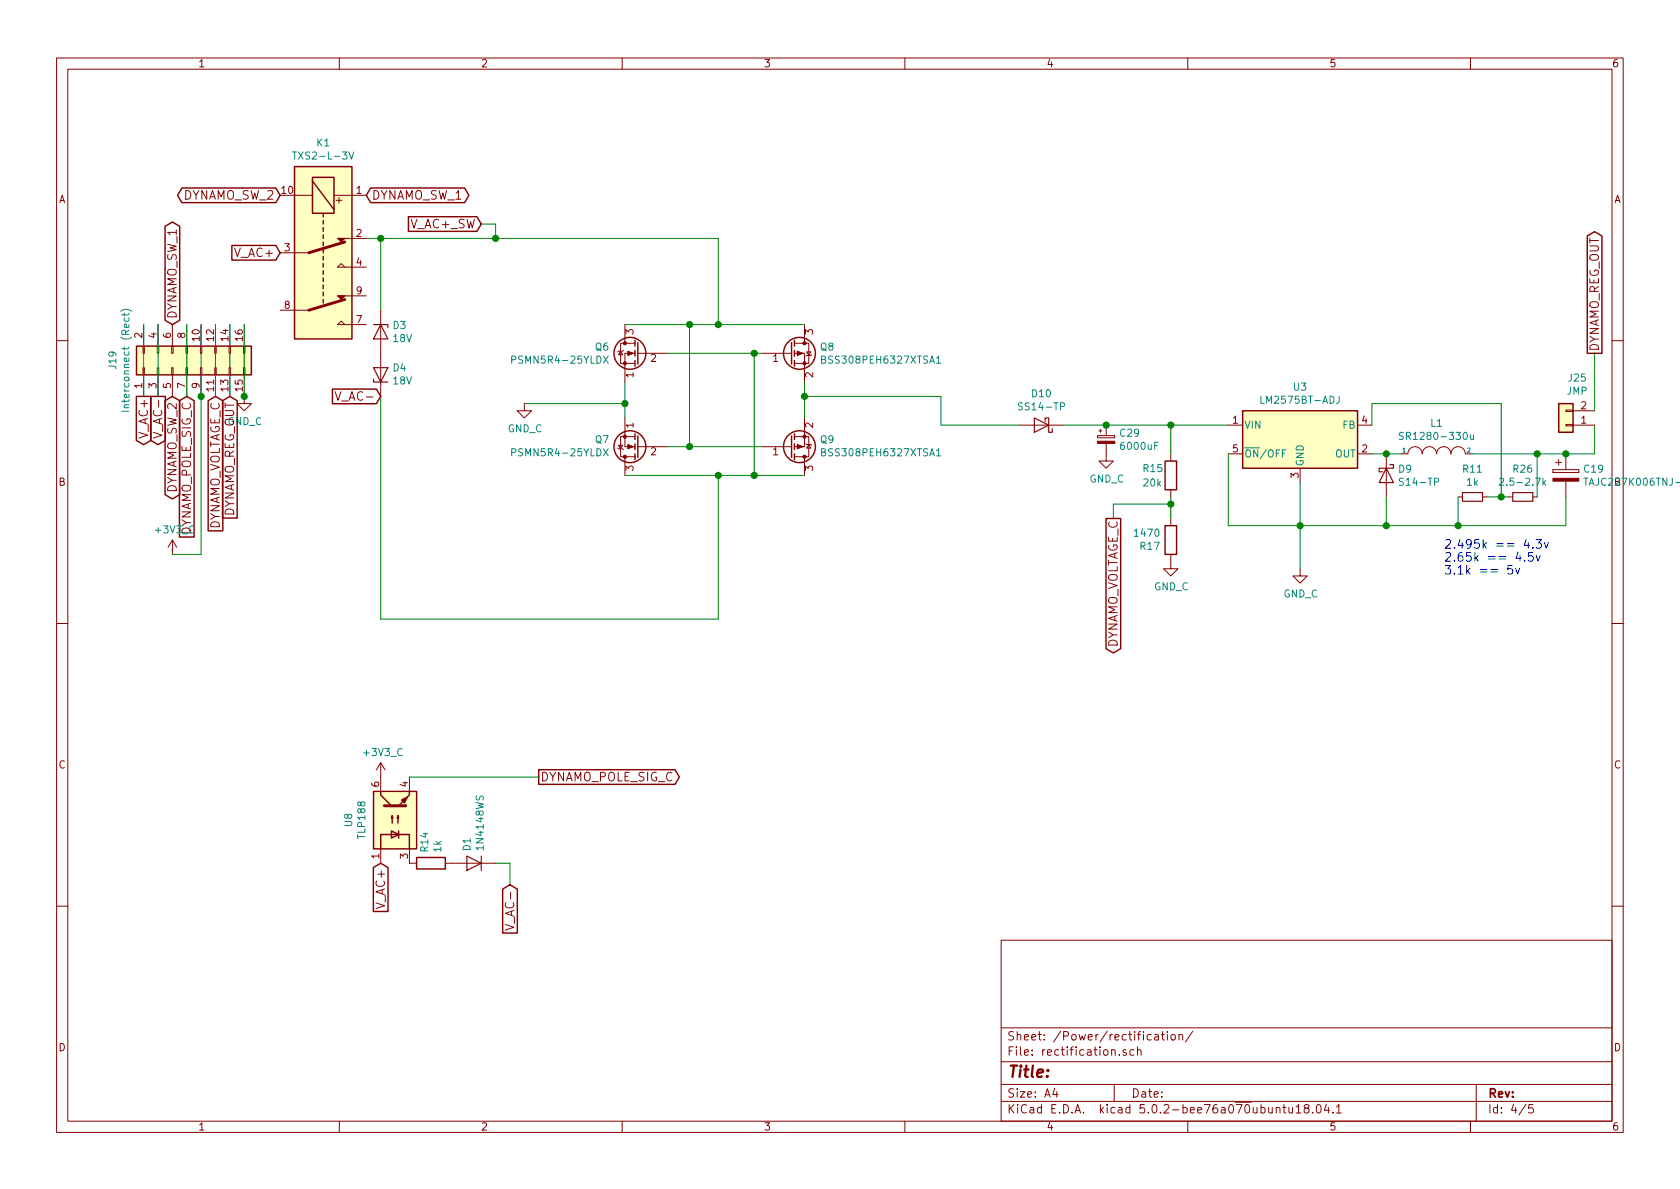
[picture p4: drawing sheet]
EESchema Schematic File Version 4
LIBS:maxwell-cache
EELAYER 26 0
EELAYER END
$Descr A4 11693 8268
encoding utf-8
Sheet 4 5
Title ""
Date ""
Rev ""
Comp ""
Comment1 ""
Comment2 ""
Comment3 ""
Comment4 ""
$EndDescr
$Comp
L Device:D_Zener D?
U 1 1
P 2650 2300
AR Path="/5A1FEBCF/5C78DDF7" Ref="D?"  Part="1" 
AR Path="/5A1FEBCF/5C7831A2/5C78DDF7" Ref="D3"  Part="1" 
F 0 "D3" V 2604 2379 50  0000 L CNN
F 1 "18V" V 2695 2379 50  0000 L CNN
F 2 "Diode_THT:D_DO-201AE_P15.24mm_Horizontal" H 2650 2300 50  0001 C CNN
F 3 "~" H 2650 2300 50  0001 C CNN
	1    2650 2300
	0    1    1    0   
$EndComp
$Comp
L Device:D_Zener D?
U 1 1
P 2650 2600
AR Path="/5A1FEBCF/5C78DDFE" Ref="D?"  Part="1" 
AR Path="/5A1FEBCF/5C7831A2/5C78DDFE" Ref="D4"  Part="1" 
F 0 "D4" V 2696 2521 50  0000 R CNN
F 1 "18V" V 2605 2521 50  0000 R CNN
F 2 "Diode_THT:D_DO-201AE_P15.24mm_Horizontal" H 2650 2600 50  0001 C CNN
F 3 "~" H 2650 2600 50  0001 C CNN
	1    2650 2600
	0    -1   -1   0   
$EndComp
Text GLabel 7750 3600 3    60   Output ~ 0
DYNAMO_VOLTAGE_C
$Comp
L maxwell-rescue:R-RESCUE-maxwell R?
U 1 1
P 8150 3300
AR Path="/5A1FEBCF/5C7ACBC0" Ref="R?"  Part="1" 
AR Path="/5A1FEBCF/5C7831A2/5C7ACBC0" Ref="R15"  Part="1" 
F 0 "R15" H 7950 3350 50  0000 L CNN
F 1 "20k" H 7950 3250 50  0000 L CNN
F 2 "coddingtonbear:0805_Milling" V 8080 3300 50  0001 C CNN
F 3 "" H 8150 3300 50  0001 C CNN
	1    8150 3300
	1    0    0    -1  
$EndComp
$Comp
L maxwell-rescue:R-RESCUE-maxwell R?
U 1 1
P 8150 3750
AR Path="/5A1FEBCF/5C7ACBC7" Ref="R?"  Part="1" 
AR Path="/5A1FEBCF/5C7831A2/5C7ACBC7" Ref="R17"  Part="1" 
F 0 "R17" H 8220 3796 50  0000 L CNN
F 1 "1470" H 8220 3705 50  0000 L CNN
F 2 "coddingtonbear:0805_Milling" V 8080 3750 50  0001 C CNN
F 3 "" H 8150 3750 50  0001 C CNN
	1    8150 3750
	-1   0    0    1   
$EndComp
Wire Wire Line
	2650 2750 2650 4300
$Comp
L Device:CP_Small C29
U 1 1
P 7700 3050
F 0 "C29" H 7788 3096 50  0000 L CNN
F 1 "6000uF" H 7788 3005 50  0000 L CNN
F 2 "coddingtonbear:JST_XH_B02B-XH-A_02x2.50mm_Straight_LargePads" H 7700 3050 50  0001 C CNN
F 3 "~" H 7700 3050 50  0001 C CNN
	1    7700 3050
	1    0    0    -1  
$EndComp
Text GLabel 1000 2750 3    60   Output ~ 0
V_AC+
Text GLabel 1100 2750 3    60   Output ~ 0
V_AC-
Text GLabel 1950 1750 0    60   Input ~ 0
V_AC+
Text GLabel 2650 2750 0    60   Input ~ 0
V_AC-
$Comp
L coddingtonbear:GND_C #PWR0166
U 1 1
P 8150 3900
F 0 "#PWR0166" H 8150 3650 50  0001 C CNN
F 1 "GND_C" H 8155 3727 50  0000 C CNN
F 2 "" H 8150 3900 50  0001 C CNN
F 3 "" H 8150 3900 50  0001 C CNN
	1    8150 3900
	1    0    0    -1  
$EndComp
$Comp
L coddingtonbear:GND_C #PWR0170
U 1 1
P 9050 3950
F 0 "#PWR0170" H 9050 3700 50  0001 C CNN
F 1 "GND_C" H 9055 3777 50  0000 C CNN
F 2 "" H 9050 3950 50  0001 C CNN
F 3 "" H 9050 3950 50  0001 C CNN
	1    9050 3950
	1    0    0    -1  
$EndComp
Text GLabel 1500 2750 3    60   Input ~ 0
DYNAMO_VOLTAGE_C
Wire Wire Line
	3550 6000 3550 6150
Wire Wire Line
	3450 6000 3550 6000
$Comp
L maxwell-rescue:R-RESCUE-maxwell R?
U 1 1
P 3000 6000
AR Path="/5A1FEBCF/5CB5DBE8" Ref="R?"  Part="1" 
AR Path="/5A1FEBCF/5C7831A2/5CB5DBE8" Ref="R14"  Part="1" 
F 0 "R14" H 3070 6046 50  0000 L CNN
F 1 "1k" H 3070 5955 50  0000 L CNN
F 2 "coddingtonbear:0805_Milling" V 2930 6000 50  0001 C CNN
F 3 "" H 3000 6000 50  0001 C CNN
	1    3000 6000
	0    -1   -1   0   
$EndComp
$Comp
L maxwell-rescue:D-RESCUE-maxwell D?
U 1 1
P 3300 6000
AR Path="/5A1FEBCF/5CB5DBEF" Ref="D?"  Part="1" 
AR Path="/5A1FEBCF/5C7831A2/5CB5DBEF" Ref="D1"  Part="1" 
F 0 "D1" V 3346 5921 50  0000 R CNN
F 1 "1N4148WS" V 3255 5921 50  0000 R CNN
F 2 "Diode_SMD:D_SOD-323_HandSoldering" H 3300 6000 50  0001 C CNN
F 3 "" H 3300 6000 50  0001 C CNN
	1    3300 6000
	-1   0    0    1   
$EndComp
$Comp
L maxwell-rescue:TLP185(SE-RESCUE-maxwell U?
U 1 1
P 2750 5700
AR Path="/5A1FEBCF/5CB5DBF6" Ref="U?"  Part="1" 
AR Path="/5A1FEBCF/5C7831A2/5CB5DBF6" Ref="U8"  Part="1" 
F 0 "U8" H 2750 6025 50  0000 C CNN
F 1 "TLP188" H 2750 5934 50  0000 C CNN
F 2 "coddingtonbear:SO-4_Optocoupler_Milling" H 2750 5400 50  0001 C CIN
F 3 "" H 2750 5700 50  0001 L CNN
	1    2750 5700
	0    -1   -1   0   
$EndComp
Text GLabel 2650 6000 3    60   Input ~ 0
V_AC+
Text GLabel 3550 6150 3    60   Input ~ 0
V_AC-
$Comp
L Connector_Generic:Conn_02x08_Odd_Even J?
U 1 1
P 1300 2550
AR Path="/5CA95D13" Ref="J?"  Part="1" 
AR Path="/5A1FEBCF/5CA95D13" Ref="J?"  Part="1" 
AR Path="/5A1FEBCF/5C7831A2/5CA95D13" Ref="J19"  Part="1" 
F 0 "J19" H 1350 3067 50  0000 C CNN
F 1 "Interconnect (Rect)" H 1350 2976 50  0000 C CNN
F 2 "coddingtonbear:PinHeader_2x08_P2.54mm_Vertical_LargePads" H 1300 2550 50  0001 C CNN
F 3 "~" H 1300 2550 50  0001 C CNN
	1    1300 2550
	0    -1   -1   0   
$EndComp
Wire Wire Line
	1300 2750 1300 2250
Wire Wire Line
	1400 2250 1400 2750
Text GLabel 1300 2750 3    60   Input ~ 0
DYNAMO_POLE_SIG_C
Text GLabel 3750 5400 2    60   Output ~ 0
DYNAMO_POLE_SIG_C
Wire Wire Line
	1000 2750 1000 2250
Wire Wire Line
	1100 2250 1100 2750
Wire Wire Line
	1700 2750 1700 2250
$Comp
L coddingtonbear:GND_C #PWR0187
U 1 1
P 1700 2750
F 0 "#PWR0187" H 1700 2500 50  0001 C CNN
F 1 "GND_C" H 1705 2577 50  0000 C CNN
F 2 "" H 1700 2750 50  0001 C CNN
F 3 "" H 1700 2750 50  0001 C CNN
	1    1700 2750
	1    0    0    -1  
$EndComp
Connection ~ 1700 2750
Wire Wire Line
	1600 2750 1600 2250
$Comp
L coddingtonbear:+3V3_C #PWR0188
U 1 1
P 1200 3850
F 0 "#PWR0188" H 1200 3700 50  0001 C CNN
F 1 "+3V3_C" H 1215 4023 50  0000 C CNN
F 2 "" H 1200 3850 50  0001 C CNN
F 3 "" H 1200 3850 50  0001 C CNN
	1    1200 3850
	1    0    0    -1  
$EndComp
Wire Wire Line
	1500 2750 1500 2250
$Comp
L coddingtonbear:+3V3_C #PWR0189
U 1 1
P 2650 5400
F 0 "#PWR0189" H 2650 5250 50  0001 C CNN
F 1 "+3V3_C" H 2665 5573 50  0000 C CNN
F 2 "" H 2650 5400 50  0001 C CNN
F 3 "" H 2650 5400 50  0001 C CNN
	1    2650 5400
	1    0    0    -1  
$EndComp
Wire Wire Line
	1400 2750 1400 3850
Wire Wire Line
	1400 3850 1200 3850
Connection ~ 1400 2750
Wire Wire Line
	2850 5400 3750 5400
$Comp
L coddingtonbear:GND_C #PWR0178
U 1 1
P 7700 3150
F 0 "#PWR0178" H 7700 2900 50  0001 C CNN
F 1 "GND_C" H 7705 2977 50  0000 C CNN
F 2 "" H 7700 3150 50  0001 C CNN
F 3 "" H 7700 3150 50  0001 C CNN
	1    7700 3150
	1    0    0    -1  
$EndComp
Wire Wire Line
	7700 2950 8150 2950
Wire Wire Line
	8150 3150 8150 2950
Connection ~ 8150 2950
Text GLabel 1200 2750 3    60   BiDi ~ 0
DYNAMO_SW_2
Wire Wire Line
	8150 3450 8150 3500
Wire Wire Line
	7750 3600 7750 3500
Wire Wire Line
	7750 3500 8150 3500
Connection ~ 8150 3500
Wire Wire Line
	8150 3500 8150 3600
Text GLabel 11100 2450 1    60   Output ~ 0
DYNAMO_REG_OUT
Text GLabel 1600 2750 3    60   Input ~ 0
DYNAMO_REG_OUT
Wire Wire Line
	8150 2950 8550 2950
Wire Wire Line
	2650 1650 2650 2150
Wire Wire Line
	2550 1650 2650 1650
$Comp
L Relay:AZ850-x K1
U 1 1
P 2250 1750
F 0 "K1" V 1483 1750 50  0000 C CNN
F 1 "TXS2-L-3V" V 1574 1750 50  0000 C CNN
F 2 "coddingtonbear:Panasonic_TX-S_DPDT" H 2800 1800 50  0001 C CNN
F 3 "http://www.azettler.com/pdfs/az850.pdf" H 2050 1750 50  0001 C CNN
	1    2250 1750
	0    1    1    0   
$EndComp
Text GLabel 1200 2250 1    60   BiDi ~ 0
DYNAMO_SW_1
Text GLabel 2550 1350 2    60   BiDi ~ 0
DYNAMO_SW_1
Text GLabel 1950 1350 0    60   BiDi ~ 0
DYNAMO_SW_2
$Comp
L Regulator_Switching:LM2575BT-ADJ U3
U 1 1
P 9050 3050
F 0 "U3" H 9050 3417 50  0000 C CNN
F 1 "LM2575BT-ADJ" H 9050 3326 50  0000 C CNN
F 2 "Package_TO_SOT_SMD:TO-263-5_TabPin3" H 9050 2800 50  0001 L CIN
F 3 "http://ww1.microchip.com/downloads/en/DeviceDoc/lm2575.pdf" H 9050 3050 50  0001 C CNN
	1    9050 3050
	1    0    0    -1  
$EndComp
$Comp
L pspice:INDUCTOR L1
U 1 1
P 10000 3150
F 0 "L1" H 10000 3365 50  0000 C CNN
F 1 "SR1280-330u" H 10000 3274 50  0000 C CNN
F 2 "coddingtonbear:SRF1280-PARALLEL" H 10000 3150 50  0001 C CNN
F 3 "~" H 10000 3150 50  0001 C CNN
	1    10000 3150
	1    0    0    -1  
$EndComp
$Comp
L Device:D_Schottky D9
U 1 1
P 9650 3300
F 0 "D9" V 9604 3379 50  0000 L CNN
F 1 "S14-TP" V 9695 3379 50  0000 L CNN
F 2 "coddingtonbear:DO-214AC" H 9650 3300 50  0001 C CNN
F 3 "~" H 9650 3300 50  0001 C CNN
	1    9650 3300
	0    1    1    0   
$EndComp
Wire Wire Line
	9550 2950 9550 2800
$Comp
L Device:CP C19
U 1 1
P 10900 3300
F 0 "C19" H 11018 3346 50  0000 L CNN
F 1 "TAJC227K006TNJ-220u" H 11018 3255 50  0000 L CNN
F 2 "coddingtonbear:CP_Tantalum_Case-C_EIA-6032-28_Milling" H 10938 3150 50  0001 C CNN
F 3 "~" H 10900 3300 50  0001 C CNN
	1    10900 3300
	1    0    0    -1  
$EndComp
Wire Wire Line
	11100 3150 10900 3150
Wire Wire Line
	9050 3350 9050 3650
Connection ~ 9050 3650
Wire Wire Line
	9050 3650 9050 3950
Wire Wire Line
	8550 3150 8550 3650
Wire Wire Line
	8550 3650 9050 3650
Wire Wire Line
	9050 3650 9650 3650
Wire Wire Line
	9550 3150 9650 3150
Wire Wire Line
	9750 3150 9650 3150
Connection ~ 9650 3150
Wire Wire Line
	9650 3450 9650 3650
Connection ~ 9650 3650
Wire Wire Line
	10900 3150 10700 3150
Connection ~ 10900 3150
Wire Wire Line
	10900 3450 10900 3650
Wire Wire Line
	9650 3650 10150 3650
$Comp
L Device:R_Small R26
U 1 1
P 10600 3450
F 0 "R26" V 10404 3450 50  0000 C CNN
F 1 "2.5-2.7k" V 10495 3450 50  0000 C CNN
F 2 "coddingtonbear:0805_Milling" H 10600 3450 50  0001 C CNN
F 3 "~" H 10600 3450 50  0001 C CNN
	1    10600 3450
	0    1    1    0   
$EndComp
$Comp
L Device:R_Small R11
U 1 1
P 10250 3450
F 0 "R11" V 10054 3450 50  0000 C CNN
F 1 "1k" V 10145 3450 50  0000 C CNN
F 2 "coddingtonbear:0805_Milling" H 10250 3450 50  0001 C CNN
F 3 "~" H 10250 3450 50  0001 C CNN
	1    10250 3450
	0    1    1    0   
$EndComp
Wire Wire Line
	10700 3450 10700 3150
Connection ~ 10700 3150
Wire Wire Line
	10700 3150 10250 3150
Wire Wire Line
	10500 3450 10450 3450
Wire Wire Line
	10150 3450 10150 3650
Connection ~ 10150 3650
Wire Wire Line
	10150 3650 10900 3650
Wire Wire Line
	10450 3450 10450 2800
Wire Wire Line
	10450 2800 9550 2800
Connection ~ 10450 3450
Wire Wire Line
	10450 3450 10350 3450
Text Notes 10050 4000 0    60   ~ 0
2.495k == 4.3v\n2.65k == 4.5v\n3.1k == 5v
Wire Wire Line
	11100 3150 11100 2950
$Comp
L Device:Q_PMOS_GSD Q8
U 1 1
P 5500 2450
F 0 "Q8" H 5705 2496 50  0000 L CNN
F 1 "BSS308PEH6327XTSA1" H 5705 2405 50  0000 L CNN
F 2 "coddingtonbear:SOT-23_LargePads" H 5700 2550 50  0001 C CNN
F 3 "~" H 5500 2450 50  0001 C CNN
	1    5500 2450
	1    0    0    -1  
$EndComp
$Comp
L Device:Q_PMOS_GSD Q9
U 1 1
P 5500 3100
F 0 "Q9" H 5705 3054 50  0000 L CNN
F 1 "BSS308PEH6327XTSA1" H 5705 3145 50  0000 L CNN
F 2 "coddingtonbear:SOT-23_LargePads" H 5700 3200 50  0001 C CNN
F 3 "~" H 5500 3100 50  0001 C CNN
	1    5500 3100
	1    0    0    1   
$EndComp
$Comp
L Device:D_Schottky D10
U 1 1
P 7250 2950
F 0 "D10" H 7250 2734 50  0000 C CNN
F 1 "SS14-TP" H 7250 2825 50  0000 C CNN
F 2 "coddingtonbear:DO-214AC" H 7250 2950 50  0001 C CNN
F 3 "~" H 7250 2950 50  0001 C CNN
	1    7250 2950
	-1   0    0    1   
$EndComp
Wire Wire Line
	5600 2250 5000 2250
Wire Wire Line
	4350 3300 5000 3300
Wire Wire Line
	2650 1650 3450 1650
Wire Wire Line
	5000 1650 5000 2250
Connection ~ 2650 1650
Connection ~ 5000 2250
Wire Wire Line
	5000 2250 4800 2250
Wire Wire Line
	2650 4300 5000 4300
Wire Wire Line
	5000 4300 5000 3300
Connection ~ 5000 3300
Wire Wire Line
	5000 3300 5250 3300
Wire Wire Line
	5600 2650 5600 2750
Wire Wire Line
	5600 2750 6550 2750
Wire Wire Line
	6550 2750 6550 2950
Wire Wire Line
	6550 2950 7100 2950
Connection ~ 5600 2750
Wire Wire Line
	5600 2750 5600 2900
Wire Wire Line
	7400 2950 7700 2950
Connection ~ 7700 2950
Wire Wire Line
	4350 2650 4350 2800
Wire Wire Line
	3650 2800 4350 2800
Connection ~ 4350 2800
Wire Wire Line
	4350 2800 4350 2900
Wire Wire Line
	5300 3100 4800 3100
Wire Wire Line
	4800 3100 4800 2250
Connection ~ 4800 3100
Wire Wire Line
	4800 3100 4650 3100
Connection ~ 4800 2250
Wire Wire Line
	4800 2250 4350 2250
Wire Wire Line
	4650 2450 5250 2450
Wire Wire Line
	5250 2450 5250 3300
Connection ~ 5250 2450
Wire Wire Line
	5250 2450 5300 2450
Connection ~ 5250 3300
Wire Wire Line
	5250 3300 5600 3300
$Comp
L Device:Q_NMOS_SGD Q7
U 1 1
P 4450 3100
F 0 "Q7" H 4656 3054 50  0000 L CNN
F 1 "PSMN5R4-25YLDX" H 4656 3145 50  0000 L CNN
F 2 "coddingtonbear:PSMN5R4-25YLD" H 4650 3200 50  0001 C CNN
F 3 "~" H 4450 3100 50  0001 C CNN
	1    4450 3100
	-1   0    0    1   
$EndComp
$Comp
L Device:Q_NMOS_SGD Q6
U 1 1
P 4450 2450
F 0 "Q6" H 4656 2496 50  0000 L CNN
F 1 "PSMN5R4-25YLDX" H 4656 2405 50  0000 L CNN
F 2 "coddingtonbear:PSMN5R4-25YLD" H 4650 2550 50  0001 C CNN
F 3 "~" H 4450 2450 50  0001 C CNN
	1    4450 2450
	-1   0    0    -1  
$EndComp
$Comp
L Connector_Generic:Conn_01x02 J25
U 1 1
P 10900 2950
F 0 "J25" H 10820 2625 50  0000 C CNN
F 1 "JMP" H 10820 2716 50  0000 C CNN
F 2 "Connector_PinHeader_2.54mm:PinHeader_1x02_P2.54mm_Vertical" H 10900 2950 50  0001 C CNN
F 3 "~" H 10900 2950 50  0001 C CNN
	1    10900 2950
	-1   0    0    1   
$EndComp
Wire Wire Line
	11100 2850 11100 2450
Text GLabel 3350 1550 0    60   Input ~ 0
V_AC+_SW
Wire Wire Line
	3350 1550 3450 1550
Wire Wire Line
	3450 1550 3450 1650
Connection ~ 3450 1650
Wire Wire Line
	3450 1650 5000 1650
$Comp
L coddingtonbear:GND_C #PWR?
U 1 1
P 3650 2800
F 0 "#PWR?" H 3650 2550 50  0001 C CNN
F 1 "GND_C" H 3655 2627 50  0000 C CNN
F 2 "" H 3650 2800 50  0001 C CNN
F 3 "" H 3650 2800 50  0001 C CNN
	1    3650 2800
	1    0    0    -1  
$EndComp
$EndSCHEMATC
